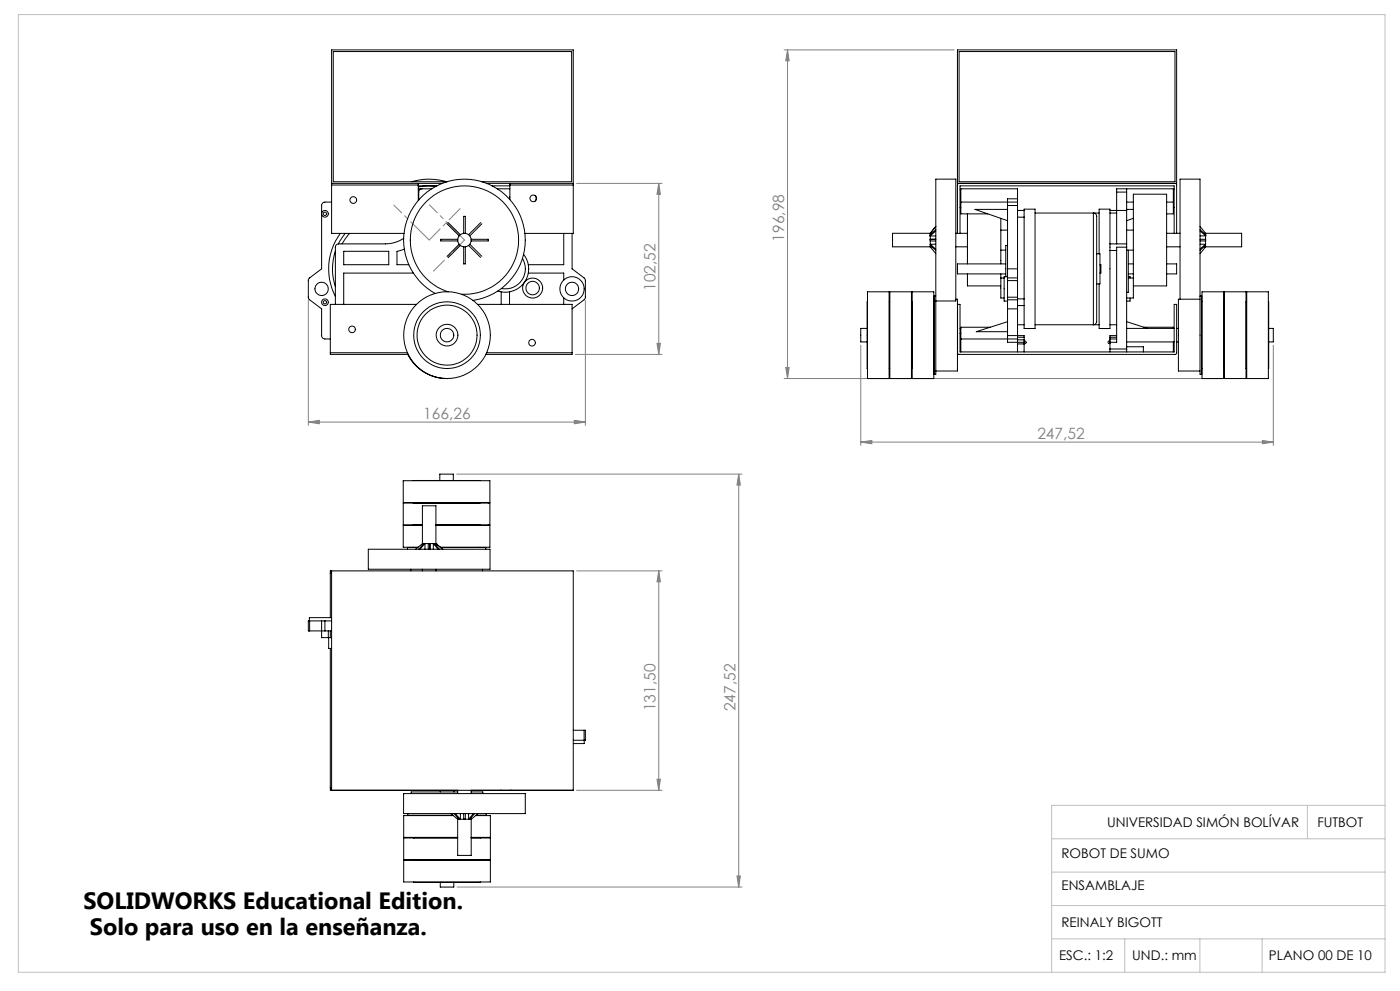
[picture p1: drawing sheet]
<svg xmlns="http://www.w3.org/2000/svg" width="420mm" height="297mm" viewBox="0 0 420 297" stroke-linecap="round" stroke-linejoin="round" font-family="sans-serif">
<g fill="none" stroke="#808080" stroke-width=".3">
<path d="M235.2 15h51M236.3 15l.4 3.2h-1zM236.3 15v98.4M173 55h25.6M197.6 55v51.2M197.6 55l.5 3.2h-1zM92.5 90.1v37.4M175.6 90.1v37.4M172.6 106.2h26M197.1 102.9h1l-.5 3.3zM235.2 113.4h131.1M235.7 110.1h1l-.4 3.3z"/>
<path d="M258.2 103.5v30M382 103.5v30M92.5 126.5l3.3-.5v1zM92.5 126.5h83.1M172.3 126l3.3 .5-3.3 .5zM258.2 132.5l3.3-.5v1zM258.2 132.5h123.8M378.7 132l3.3 .5-3.3 .5zM137 142.1h85.6M221.6 142.1v123.7M221.6 142.1l.5 3.3h-1zM173 171.1h25.6"/>
<path d="M197.6 171.1v65.8M197.6 171.1l.5 3.3h-1zM173 236.9h25.6M197.1 233.5h1l-.5 3.4zM137.1 265.8h85.5M221.1 262.5h1l-.5 3.3z"/>
</g>
<path d="M5.5 4.4h410v287h-410zM315.5 251.4h100M392.2 241.4v10M415.5 241.4h-100v50M315.5 271.4h100M315.5 261.4h100M315.5 281.4h100M337.4 281.4v10M360 281.4v10M378.6 281.4v10" fill="none" stroke="#c0c0c0" stroke-width=".3"/>
<path d="M128.8 71.9l9.2-9.4M139.4 71.9l-9.4 9.4" fill="none" stroke="#808080" stroke-width=".3" stroke-dasharray="15.2 1.3 1.3 1.3" stroke-dashoffset="10.5"/>
<path d="M128.8 71.9l-10.6-10.4M139.4 71.9l-10.6-10.5" fill="none" stroke="#808080" stroke-width=".3" stroke-dasharray="15.2 1.3 1.3 1.3" stroke-dashoffset="7.4"/>
<g fill="#808080">
<path d="M92.5 126.5l3.3-.5v1zM172.3 126l3.3 .5-3.3 .5zM258.2 132.5l3.3-.5v1zM378.7 132l3.3 .5-3.3 .5z"/>
<path d="M235.7 110.1h1l-.4 3.3zM236.3 15l.4 3.2h-1z"/>
<path d="M197.1 102.9h1l-.5 3.3zM197.6 55l.5 3.2h-1z"/>
<path d="M221.6 142.1l.5 3.3h-1zM221.1 262.5h1l-.5 3.3zM197.6 171.1l.5 3.3h-1zM197.1 233.5h1l-.5 3.4z"/>
</g>
<g fill="none" stroke="#000" stroke-width=".3">
<path d="M287.2 15h65.8v40h-65.8zM287.7 15.4h64.8v39.1h-64.8zM99.5 55v.5M99.5 55h33.2M99.5 55v-40h72.5v40M99.5 55.5v14.5h21.7M99.5 55.5h26M123.6 54.5a17.6 17.6 0 0 1 10.3 0M125.5 55v.5M125.5 55.5v4.6M125.5 55.7h5.6M125.5 56.6h4"/>
<path d="M126.6 56.6a.96 .96 0 0 0-1 1v2.3M130.8 55.8l-2.2-.1-3.1 .3M134.2 54.5h-34.2v-39.1h71.5v39.1h-27M146 55h26M147.6 55.7h5.4M149.2 56.6h3.8M153 55v.5M153 55.5h19M153 55.5v4.3M153 59.1l-.1 .6M160.5 58.6l.1 .1a1.16 1.16 0 0 1-.1 1.6M172 55v.5"/>
<path d="M172 55.5v14.5h-14.5M280.7 53.7h6v36.5h-6zM287.7 55l-.5 .5v14.5h.8v-14.3h64.2v14.3h.8v-14.7l-.5-.3M288 56.7h.3M305.3 59.6h-3v2M305.3 59.6v1M305.3 59.6v-3h-17v4M335 57.6v15.5M335 57.6v-1h17v4M335 57.6h3M338 56.6v1M338 57.6v5.5"/>
<path d="M340 58.2h10v27.5h-10zM352 56.7h.2M99.5 60.6h-2a1.02 1.02 0 0 0-1 1v19l-3.7 2.8-.3 .5 .1 5.6 3.9 3.1v8a1.02 1.02 0 0 0 1 1h1.6M100.6 75.2a16.5 16.5 0 0 0 0 10.7M102.1 70a17.8 17.8 0 0 0-1.5 18.8M103.1 75.3h13.5v4h-13.5zM103.5 70l-2 3.1M104.9 70l-2.3 3.1M121.1 71.4l-.2 .1a9.8 9.8 0 0 1-5.3 1.6h-14a.96 .96 0 0 0-1 1v17.1M121.3 74.7l-2.2 .6v4h3.6M134.1 67l3.7 3.7M134.4 66.7l3.7 3.6"/>
<path d="M137.3 71.7h-5.1v.5h5.1M137.8 73.2l-3.7 3.6M138.1 73.6l-3.6 3.6M139.1 70v-5.2h.5v5.2M139.1 74v5.1h.5v-5.1M140.6 73.6l3.6 3.5M140.9 73.2l3.6 3.6M141.4 71.7h5.1v.5h-5.1M144.2 66.7l-3.6 3.6M144.6 67.1l-3.7 3.6M156.7 77.5a6 6 0 0 1-.2 6.5 6 6 0 0 1-6.1 2.5M157.1 76.2a7 7 0 0 1 .2 8.4 7 7 0 0 1-7.9 2.6"/>
<path d="M169.1 70v9.3h-10.6M171.6 70v10.6l3.6 2.7 .4 .7-.1 5.5-3.9 3.1M279 70.7h1.7M279 70l-11.2-.1v4.1h11.7M279 70h.5M279.1 73.2v.4l1.6 1.4M279.1 70.7v3.3l1.6 2M279.1 70v.3M279.1 73.2h1.6M279.1 73.2l1.6 1.5M280.7 71.7h-1.7v.5h1.7M280.7 68.9l-1.7 1.5v.3"/>
<path d="M280.7 67.9l-1.7 2.1M280.7 69.2l-1.7 1.5M286.7 74h3.5M286.7 69.9h.5M288 62.2h.3M288 69.9h2.2M288.3 60.6v3.5h8M288.3 60.6h17M290.2 64.1v15M300.2 65.4v13.7M300.2 69h2.1M300.2 75h1.5"/>
<path d="M301.7 79.1h-14.5v3h14.5M302.3 73.6h-.6v9.3M302.3 61.6v21.7M302.3 61.6h3M302.3 62.8h-9.8l9.8 3.3M305.3 60.6v1M305.3 65.1h1.9M305.3 63.1h1.9M305.3 61.6v21.7M307.2 63.1v-.4h3.3v35.8h-3.3v-6.9M307.2 65.1v24.5M307.2 63.1v2"/>
<path d="M310.5 63.8h19.2M328 63.8a1.33 1.33 0 0 1 1 2v30.5a.87 .87 0 0 1-1 1zM329 76.1h1v9h-1M330 79.4h.3v2.4h-.3M333 75.1v23.4h-3.3v-13.4M333 73.1v-10.4h-3.3v13.4M333 73.1v2M333 73.1h5M333 63.8h2M333 63.1h5M333 75.1h2M338 73.1v1"/>
<path d="M338 63.1v10M338 60.6h2M338 69h2M338 75h2M338 74.1h-3v28.5h-2M338 62.8h2M338 74.1v30.5M338.5 75v12.6h-.5M338.5 79.1h1.5M340 65.4l-2 .7M350 79.1h3v3h-3M350 60.6h2"/>
<path d="M350 74h4M350 69.9h2.2M352 60.6v3.5h-2M352 62.2h.2M353 69.9h1M360 71.7h1.7v.5h-1.7M360 68.9l1.7 1.4v.4M360 67.9l1.7 2.1h-.5M360 73.2h1.7M360 69.2l1.7 1.5M360 70.7h1.7M361.7 73.2v.4l-1.7 1.4"/>
<path d="M361.7 70.7v3.3M361.7 70v.3M361.7 69.9h10.8v4.1h-11.3M361.7 73.2l-1.7 1.4M361.7 74l-1.7 2M124 81.8h-20.9v9.4M125 91.2h-25.9v14.5M130.5 87.9a18.3 18.3 0 0 1-3.7-29.2 18.3 18.3 0 0 1 29 5.3 18.3 18.3 0 0 1-13.9 26M134.4 87.5a16.3 16.3 0 0 1-6.9-26.6 16.3 16.3 0 0 1 27 5 16.3 16.3 0 0 1-16.1 22.3M143.3 91.2h28.3v14.5M150.4 87.5v3.7M152.9 87.5v3.7"/>
<path d="M158.5 81.8h10.6v2.1M169.1 89.2v2M260.1 98.4h-1.9v4.1h1.9M260.2 87.5h6.5v25.9h-6.5zM260.2 90.4v20.1M266.7 90.4h.2M266.8 90.4v20.1zM266.9 87.5h6.5v25.9h-6.5zM273.4 90.4h.2M273.5 90.4v20.1zM273.6 87.5h6.5v25.9h-6.5zM280.1 90.4h.1"/>
<path d="M280.7 88.7h-.5v23.5h.5v-22M286.7 89.7h.5v21.5h-6.5M287.2 98.4h.1M287.3 91.2h.7v14.3h64.2v-14.3h.8v14.6l-.4 .4h-64.9l-.4-.4zM288 100h.3M288 98.4h.3M290.2 82.1v3.6h10M297 98.1h-8.7v3.5M300.2 82.1v1.2M300.2 83.3v6h1M300.2 83.3h1M302.3 89.1v.7"/>
<path d="M302.3 83.3v.8M302.3 82.9h-1.1v7.3h1.1M302.3 89.1h3M302.3 84.1h3M302.3 84.1v5M302.3 89.8v10.8M302.3 89.8h3M302.3 83.3h3M302.3 92.6h3M302.3 80.6h3M302.3 96.4l-9.4 3h9.4M305.3 89.1v.7"/>
<path d="M305.3 83.3v.8M305.3 89.8v11.8M305.3 97.3h1.9M305.3 91.6h1.9M305.3 89.6h1.9M305.3 84.1v5M307.2 89.6v2M310.5 97.3h19.2M333 97.3h2M338 98.4h14.2M338 96.4l6.3 2M338.5 82.9h.5v.4"/>
<path d="M338.5 82.1h1.5M338.5 83.3h1.5M339 89.3v.9h-1M340 85.7v3.6h-2M343.2 98.1h8.8v.3M353 98.4h.5M360 88.7h.5v23.5h-.5v-58.5h-6v36M360 89.7h-6.5v21.5h6.5M360.5 90.4h.1M360.6 87.5h6.5v25.9h-6.5zM367.1 90.4h.2M367.2 90.4v20.1z"/>
<path d="M367.3 87.5h6.5v25.9h-6.5zM373.8 90.4h.2M373.9 90.4v20.1zM374 87.5h6.5v25.9h-6.5zM380.5 90.4v20.1M380.6 98.4h1.4v4.1h-1.4M99.1 105.7v.5h23.3M99.1 105.7h23.1M122.3 106.2a12.9 12.9 0 0 0 11.8 7.2M146 105.7h25.6M171.6 105.7v.5h-25.8M266.7 110.5h.2"/>
<path d="M273.4 110.5h.2M280.1 110.5h.1M287.2 102.5h.1M288.3 101.6h17M288.3 101.6v3.9M302.3 100.6v2h4.9M302.3 100.6h4.9v.5M305.3 101.6v3.9M305.3 103.1h1.9M305.3 101.8h1.9M305.3 101.1h1.9M307.2 102.6v.5"/>
<path d="M307.2 101.8v.8M307.2 103h.1M307.2 102.2h.1M307.2 101.1v.7M307.2 103.1v2.4M307.3 102.2a.4 .4 0 0 1 .5 .4 .4 .4 0 0 1-.5 .4M307.3 102.2v.8M332.9 102.2a.4 .4 0 0 0-.5 .4 .4 .4 0 0 0 .5 .4M332.9 102.2v.8M332.9 103h.1M332.9 102.2h.1M333 101.6v1"/>
<path d="M333 104.6v.9M333 101.6h2M333 101.1h2M333 104.6h5M333 101.1v.5M333 102.6v2M335 100.6h-2v.5M338 104.6v.9M338 102.5h14.2M338 103.9h5v1.6M352 102.5v3M353 102.5h.5"/>
<path d="M360.5 110.5h.1M367.1 110.5h.2M373.8 110.5h.2M121 144.1h26v6.5h-26zM124 144.1h20M124 150.7h20zM124 157.4h2.7zM124 150.6v.2M124 157.3v.2M126.7 157.5h-5.7v6.5h4.4M126.7 157.3h-5.7v-6.5h26v6.5h-16.2M130.8 157.5h16.2v6.5h-14.9"/>
<path d="M130.8 157.4h13.2zM131.9 144v-1.9h4.1v1.9M144 150.6v.2M144 157.3v.2M99.1 171.8h.4M99.5 171.1v65.8M110.5 164.6h36.5v6h-36.5zM123.2 170.6v.5M124 164v.1M125.3 164.1h-3.1v.5M126.7 170.6v.5M126.8 163.3l-.1-11.7h4.1v11.8"/>
<path d="M127.1 162.9h-.3l-2.1 1.7M127.1 162.9h.4M127.1 162.9l-1.5 1.7M127.5 162.9l-1.5 1.7M127.5 162.9v1.7M127.5 162.9h3.3M128.5 164.6v-1.7h.5v1.7M130 162.9h.4l1.4 1.7M130 162.9l1.4 1.7M130 162.9v1.7M130.8 162.9h.1M130.8 170.6v.5"/>
<path d="M130.8 162.9l2 1.7M132.2 164.1h13.5v.5M144 164v.1M144.7 170.6v.5M92.9 189.1h4.6M96.5 186.1h1M96.5 186.1v5h2v-2M96.5 186.1h-4v3h.4M97.5 186.1v3M97.5 186.1h2M97.5 189.1h2M99.1 185.1v-14h72.9v65.8h-72.9v-42.6"/>
<path d="M99.1 189.1v2M99.5 191.1h-.9v3.2h.9M99.5 185.1h-6.7l.1 4M172 218.9h3.2M175.2 218.9h.4v3h-.4M175.2 218.9v3M99.1 236.1h.4M121.1 237.8h36.5v6h-36.5zM132.1 236.9v.4M136.1 236.9v.4M137.3 237.3h-13.9v.5M137.3 236.9v.9"/>
<path d="M141.4 237.3h3.5v.5M141.4 236.9v.9M150.1 236.9h.1M150.1 236.9h3M153.1 236.9h.1M171.6 236.9h.1M172 221.9h3.2M175.3 221.9v.9h-3.3M121.1 257.8h26v6.5h-26zM122.3 243.8v.5h13.6M124.1 251h13.2zM124.1 251h.1"/>
<path d="M124.1 257.7h20zM124.1 244.3v.1M124.1 251v.1M124.1 257.6v.2M135.3 243.8l2 1.7h.4M136 244.4h-14.9v6.6h16.2M136.2 243.8l1.6 1.8h.3M136.6 243.8l1.5 1.8M137.3 251.1h-16.2v6.5h26v-6.5h-5.7M138.1 243.8v1.8M139.1 243.8v1.7h.5v-1.7M140.6 243.8v1.7"/>
<path d="M141.4 251h5.7M141.4 251h2.7zM141.4 245v11.4h-4.1v-11.3M142 243.8l-1.4 1.7M142.4 243.8l-1.5 1.7h-.3M142.7 244.4h4.4M143.4 243.8l-2 1.7h-3.3M144.1 251h.1M144.1 244.3v.1M144.1 251v.1M144.1 257.6v.2M145.9 243.8v.5h-3.1"/>
<path d="M147.1 251h.1M147.1 244.4h.1M147.1 244.4v6.6M124.1 264.3h20M132.1 264.4v1.4h4v-1.4"/>
<circle cx="106" cy="59.9" r="1.01"/>
<circle cx="160" cy="59.4" r="1"/>
<circle cx="97.5" cy="64.1" r=".5"/>
<circle cx="97.5" cy="64.1" r="1.01"/>
<circle cx="139.3" cy="72" r="2.02"/>
<circle cx="96.5" cy="86.6" r="2"/>
<circle cx="97.5" cy="90.6" r=".5"/>
<circle cx="97.5" cy="90.6" r="1.01"/>
<circle cx="105.6" cy="98.7" r="1"/>
<circle cx="159.8" cy="86.3" r="2.03"/>
<circle cx="159.8" cy="86.3" r="3"/>
<circle cx="171.6" cy="86.6" r="2"/>
<circle cx="171.6" cy="86.6" r="3.7"/>
<circle cx="134.1" cy="100.4" r="13"/>
<circle cx="134.1" cy="100.4" r="2.02"/>
<circle cx="134.1" cy="100.4" r="9"/>
<circle cx="134.1" cy="100.4" r="10"/>
<circle cx="134.1" cy="100.4" r="3.3"/>
<circle cx="159.6" cy="102.7" r="1.01"/>
</g>
<g font-size="7.1">
<text x="25" y="272.4">SOLIDWORKS Educational Edition.</text>
<text x="26.9" y="280.1">Solo para uso en la enseñanza.</text>
</g>
<g font-size="4.7" fill="#808080">
<text x="235.2" y="72.4" transform="rotate(-90 235.2 72.4)">196,98</text>
<text x="196.6" y="87.2" transform="rotate(-90 196.6 87.2)">102,52</text>
<text x="127" y="125.5">166,26</text>
<text x="311.2" y="131.5">247,52</text>
<text x="196.6" y="213.2" transform="rotate(-90 196.6 213.2)">131,50</text>
<text x="220.6" y="213.2" transform="rotate(-90 220.6 213.2)">247,52</text>
</g>
<g font-size="4">
<text x="332.1" y="247.9">UNIVERSIDAD SIMÓN BOLÍVAR</text>
<text x="395.2" y="247.9">FUTBOT</text>
<text x="318.5" y="257.3">ROBOT DE SUMO</text>
<text x="318.5" y="266.7">ENSAMBLAJE</text>
<text x="318.5" y="277.9">REINALY BIGOTT</text>
<text x="317.7" y="287.8">ESC.: 1:2</text>
<text x="339.7" y="287.8">UND.: mm</text>
<text x="380.7" y="287.8">PLANO 00 DE 10</text>
</g>
</svg>
